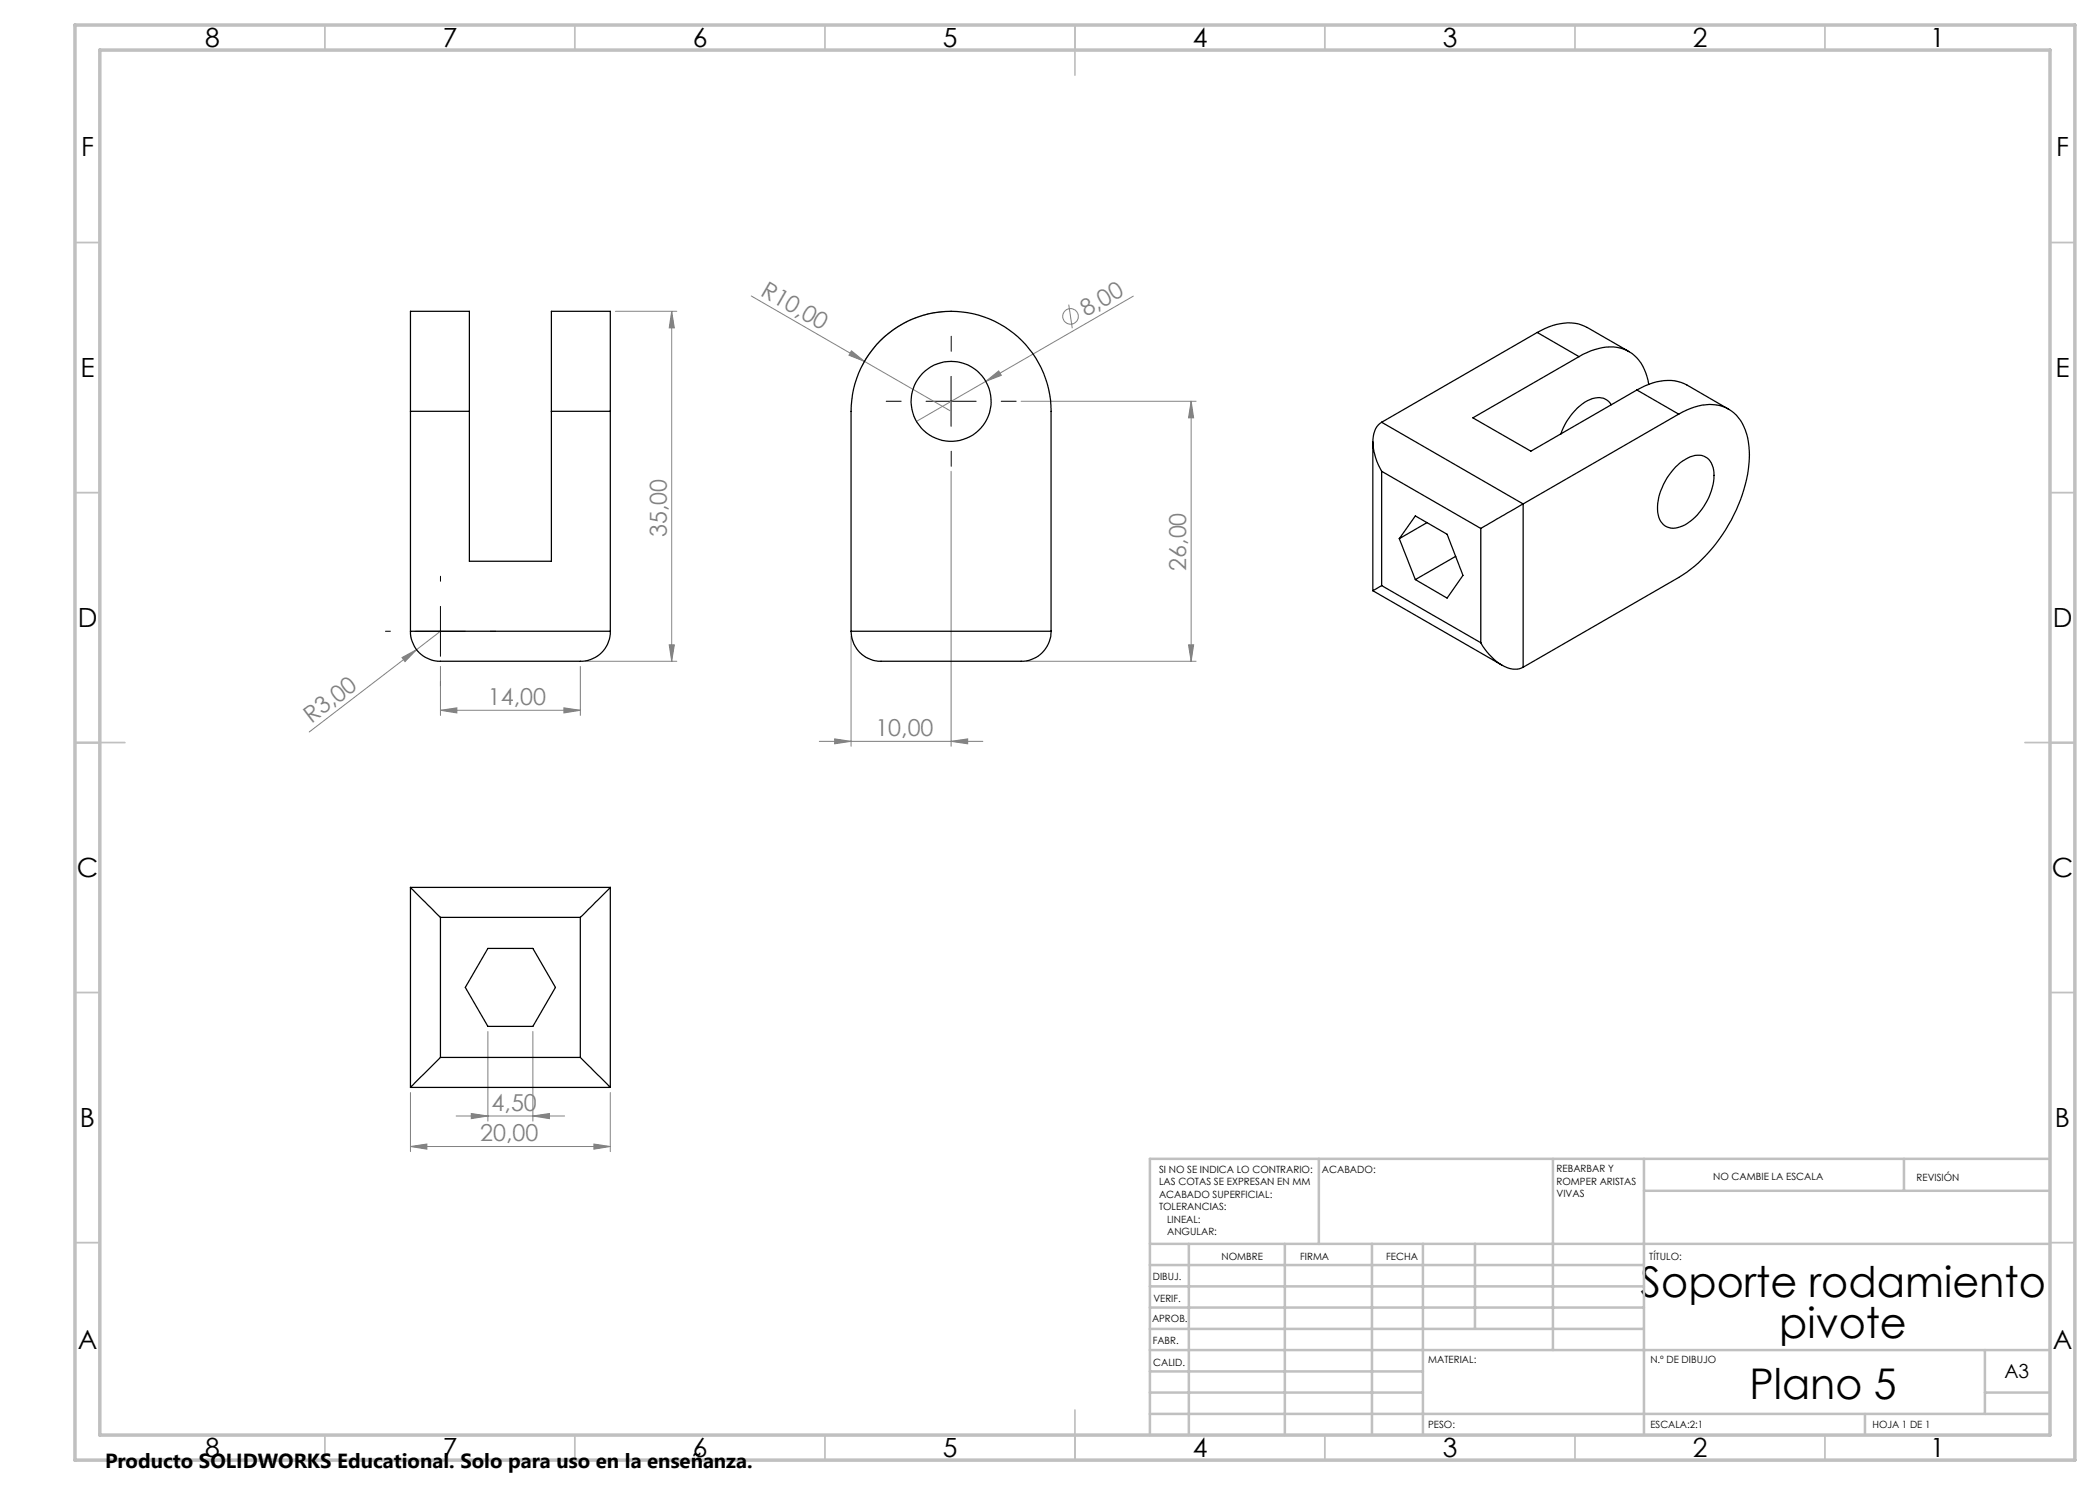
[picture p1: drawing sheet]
<svg xmlns="http://www.w3.org/2000/svg" width="420mm" height="297mm" viewBox="0 0 420 297" stroke-linecap="round" stroke-linejoin="round" font-family="sans-serif">
<g fill="none" stroke="#808080" stroke-width=".2">
<path d="M150.2 59.2l40 23.1M226.7 59.2l-29.5 17.1M123.1 62.3h12.3M134.3 62.3l.6 3.3h-1.1zM134.3 62.3v70M170.3 70.2l2.6 2.1-3.1-1.3zM189.2 62.3a19.9 19.9 0 0 0-16.8 10.8M197.2 76.3l2.5-2.1 .6 .9zM197.2 76.3l-13.9 8M213.7 60.9l.8 4.7M190.2 94.3v55M204.2 80.3h35"/>
<path d="M238.2 80.3l.5 3.3h-1zM238.2 80.3v52M80.4 131.5l2.9-1.6-2.3 2.4zM83.3 129.9l-21.5 16.5M88.1 133.3v9.8M88.1 126.3l-4.8 3.6M116.1 133.3v9.8M117.1 132.3h18.3M133.8 129h1.1l-.6 3.3zM170.2 127.3v22M205.2 132.3h34M237.7 129h1l-.5 3.3z"/>
<path d="M88.1 142.1l3.3-.5v1zM88.1 142.1h28M112.8 141.6l3.3 .5-3.3 .5zM163.9 148.3h32.7M166.9 147.8l3.3 .5-3.3 .5zM190.2 148.3l3.3-.5v1zM82.1 218.5v11.8M97.6 206.3v17.9M106.6 206.3v17.9M122.1 218.5v11.8M82.1 229.3l3.3-.5v1zM82.1 229.3h40"/>
<path d="M91.2 223.2h21.7M94.3 222.7l3.3 .5-3.3 .5zM106.6 223.2l3.3-.5v1zM118.8 228.8l3.3 .5-3.3 .5z"/>
<circle cx="214.1" cy="63.3" r="1.55"/>
</g>
<path d="M190.2 70.2v-3M180.2 80.2h-3M190.2 90.2v3M200.2 80.2h3M88.1 116.2v-1M78.1 126.2h-1M88.1 136.2v1M98.1 126.2h1" fill="none" stroke="#000" stroke-width=".2" stroke-dasharray="15.2 1.3 1.3 1.3"/>
<path d="M190.2 75.3v10M185.2 80.3h10M83.1 126.3h10M88.1 121.3v10" fill="none" stroke="#000" stroke-width=".2"/>
<g fill="none" stroke="#c0c0c0" stroke-width=".35">
<path d="M65 5v5M115 5v5M165 5v5M215 5v10M265 5v5M315 5v5M365 5v5M15 48.5h5M410 48.5h5M15 98.5h5M410 98.5h5M15 148.5h10"/>
<path d="M405 148.5h10M15 198.5h5M410 198.5h5M15 248.5h5M410 248.5h5M65 287v5M115 287v5M165 287v5M215 282v10M265 287v5M315 287v5M365 287v5"/>
</g>
<g fill="none" stroke="#c0c0c0" stroke-width=".5">
<path d="M263.8 231.8v17M310.6 231.8v38.2M328.8 231.8v55.2M328.8 238.2h81.2M380.8 231.8v6.4M410 231.8h-180v55.2M230 248.8h180M230 257.3h98.8M230 253h98.8M237.8 248.8v38.2M257 248.8v38.2M274.4 248.8v38.2"/>
<path d="M284.6 248.8v38.2M295 248.8v17M230 265.8h98.8M230 261.5h98.8M230 278.5h54.6M230 274.3h54.6M230 270h180M397 278.5h13M397 270v12.8M230 282.8h180M373 282.8v4.2"/>
</g>
<path d="M15 5h400v287h-400zM20 10h390v277h-390z" fill="none" stroke="#c0c0c0" stroke-width=".7"/>
<g fill="#808080">
<path d="M170.3 70.2l2.6 2.1-3.1-1.3z"/>
<path d="M197.2 76.3l2.5-2.1 .6 .9z"/>
<path d="M80.4 131.5l2.9-1.6-2.3 2.4z"/>
<path d="M112.8 141.6l3.3 .5-3.3 .5zM88.1 142.1l3.3-.5v1zM118.8 228.8l3.3 .5-3.3 .5zM82.1 229.3l3.3-.5v1zM190.2 148.3l3.3-.5v1zM166.9 147.8l3.3 .5-3.3 .5z"/>
<path d="M134.3 62.3l.6 3.3h-1.1zM133.8 129h1.1l-.6 3.3zM238.2 80.3l.5 3.3h-1zM237.7 129h1l-.5 3.3z"/>
<path d="M94.3 222.7l3.3 .5-3.3 .5zM106.6 223.2l3.3-.5v1z"/>
</g>
<g fill="none" stroke="#000" stroke-width=".25">
<path d="M307.4 66.5a11 11 0 0 1 8.9-1.5l1.2 .5 8.3 4.8M307.4 66.5l8.4 4.8M307.4 66.5l-31.1 18M315.8 71.3a10.5 10.5 0 0 1 9.4-1.3 8.4 8.4 0 0 1 4.5 6.9M315.8 71.3l-21.2 12.3 11.6 6.6 21.2-12.2M327.4 78a11 11 0 0 1 8.8-1.5l1.2 .5 8.3 4.8M327.4 78l8.3 4.8M82.1 82.3v-20h11.8v20M82.1 82.3h11.8M82.1 82.3v44M93.9 82.3v30h16.4v-30M110.3 82.3v-20h11.8v20"/>
<path d="M110.3 82.3h11.8M122.1 82.3v44M274.6 88.3v29.8M276.3 84.5a4.9 4.9 0 0 0-1.6 5.1l.7 2.7 .9 2M276.3 94.3l19.9 11.4M276.3 84.5l28.3 16.3M276.3 94.3v22.8M322.3 81a3.4 3.4 0 0 0-4.8-.9 12.2 12.2 0 0 0-5.3 6.7M335.1 93.4a6.6 6.6 0 0 1 5.2-2.3 3.6 3.6 0 0 1 2.5 4 12.3 12.3 0 0 1-6.3 10.1 3.2 3.2 0 0 1-5-2.8 12 12 0 0 1 3.6-9zM335.7 82.8a10.6 10.6 0 0 1 8.9-1.5 8.2 8.2 0 0 1 5.1 7.1 26.2 26.2 0 0 1-4 16.5 29 29 0 0 1-10 10.6l-31.1 18M335.7 82.8l-31.1 18M274.6 118.1l25.8 14.9"/>
<path d="M276.3 117.1l-1.7 1M276.3 117.1l19.9 11.4M279.9 107.7l3.2-4.5 6.3 3.7 3.2 8.2-3.2 4.5-6.3-3.7M279.9 107.7l3.2 8.2M285.4 104.5l-5.5 3.2M291.1 111.3l-8 4.6M296.2 105.7v22.8M304.6 100.8l-8.4 4.9M304.6 100.8v32.7M82.1 126.3a5.9 5.9 0 0 0 6 6h28a5.9 5.9 0 0 0 6-6M82.1 126.3h40M170.2 126.3v-44a20 20 0 0 1 20-20 20 20 0 0 1 20 20v44"/>
<path d="M170.2 126.3a6 6 0 0 0 6 6h28a6 6 0 0 0 6-6M170.2 126.3h40M296.2 128.5a10.3 10.3 0 0 0 6.2 5.3h1l1.2-.3M82.1 177.5l6 6M82.1 177.5v40M82.1 177.5h40M122.1 177.5l-6 6M122.1 177.5v40M88.1 183.5v28M88.1 183.5h28M97.6 189.7h9l4.5 7.8-4.5 7.8h-9l-4.5-7.8zM116.1 183.5v28"/>
<path d="M82.1 217.5h40M88.1 211.5l-6 6M88.1 211.5h28M116.1 211.5l6 6"/>
<circle cx="190.2" cy="80.3" r="8"/>
</g>
<g font-size="8.5">
<text x="328.1" y="259.5">Soporte rodamiento</text>
<text x="355.9" y="267.6">pivote</text>
<text x="349.9" y="279.7">Plano 5</text>
</g>
<g font-size="5.3">
<text x="41" y="9.5">8</text>
<text x="88.5" y="9.5">7</text>
<text x="138.5" y="9.5">6</text>
<text x="188.5" y="9.5">5</text>
<text x="238.5" y="9.5">4</text>
<text x="288.5" y="9.5">3</text>
<text x="338.5" y="9.5">2</text>
<text x="386" y="9.5">1</text>
<text x="16.2" y="31.2">F</text>
<text x="411.2" y="31.2">F</text>
<text x="16.1" y="75.5">E</text>
<text x="411.1" y="75.5">E</text>
<text x="15.5" y="125.5">D</text>
<text x="410.5" y="125.5">D</text>
<text x="15.4" y="175.5">C</text>
<text x="410.4" y="175.5">C</text>
<text x="16" y="225.5">B</text>
<text x="411" y="225.5">B</text>
<text x="15.5" y="269.7">A</text>
<text x="410.5" y="269.7">A</text>
<text x="41" y="291.5">8</text>
<text x="88.5" y="291.5">7</text>
<text x="138.5" y="291.5">6</text>
<text x="188.5" y="291.5">5</text>
<text x="238.5" y="291.5">4</text>
<text x="288.5" y="291.5">3</text>
<text x="338.5" y="291.5">2</text>
<text x="386" y="291.5">1</text>
</g>
<g font-size="4.7" fill="#808080">
<text x="151.9" y="58.9" transform="rotate(30 151.9 58.9)">R10,00</text>
<text x="217.2" y="63.5" transform="rotate(-30 217.2 63.5)">8,00</text>
<text x="133.4" y="107.5" transform="rotate(-90 133.4 107.5)">35,00</text>
<text x="237.2" y="114.2" transform="rotate(-90 237.2 114.2)">26,00</text>
<text x="97.6" y="141">14,00</text>
<text x="62.3" y="144.8" transform="rotate(-37 62.3 144.8)">R3,00</text>
<text x="175.1" y="147.2">10,00</text>
<text x="98.3" y="222.2">4,50</text>
<text x="96" y="228.3">20,00</text>
</g>
<text font-size="4.1" x="21" y="293.7">Producto SOLIDWORKS Educational. Solo para uso en la enseñanza.</text>
<text font-size="3.9" x="400.9" y="275.5">A3</text>
<g font-size="2">
<text x="231.8" y="234.6">SI NO SE INDICA LO CONTRARIO:</text>
<text x="231.8" y="237.1">LAS COTAS SE EXPRESAN EN MM</text>
<text x="231.8" y="239.6">ACABADO SUPERFICIAL:</text>
<text x="264.4" y="234.6">ACABADO:</text>
<text x="311.3" y="234.5">REBARBAR Y</text>
<text x="311.3" y="237">ROMPER ARISTAS</text>
<text x="311.3" y="239.5">VIVAS</text>
<text x="342.6" y="236">NO CAMBIE LA ESCALA</text>
<text x="383.3" y="236.2">REVISIÓN</text>
<text x="231.8" y="242.1">TOLERANCIAS:</text>
<text x="233.4" y="244.6">LINEAL:</text>
<text x="233.4" y="247.1">ANGULAR:</text>
<text x="244.3" y="252">NOMBRE</text>
<text x="260" y="251.9">FIRMA</text>
<text x="277.2" y="251.9">FECHA</text>
<text x="329.9" y="251.9">TÍTULO:</text>
<text x="230.6" y="256.1">DIBUJ.</text>
<text x="230.7" y="260.3">VERIF.</text>
<text x="230.4" y="264.4">APROB.</text>
<text x="230.5" y="268.8">FABR.</text>
<text x="230.7" y="273.1">CALID.</text>
<text x="285.6" y="272.5">MATERIAL:</text>
<text x="330.1" y="272.5">N.º DE DIBUJO</text>
<text x="285.6" y="285.5">PESO:</text>
<text x="330.1" y="285.6">ESCALA:2:1</text>
<text x="374.5" y="285.6">HOJA 1 DE 1</text>
</g>
</svg>
